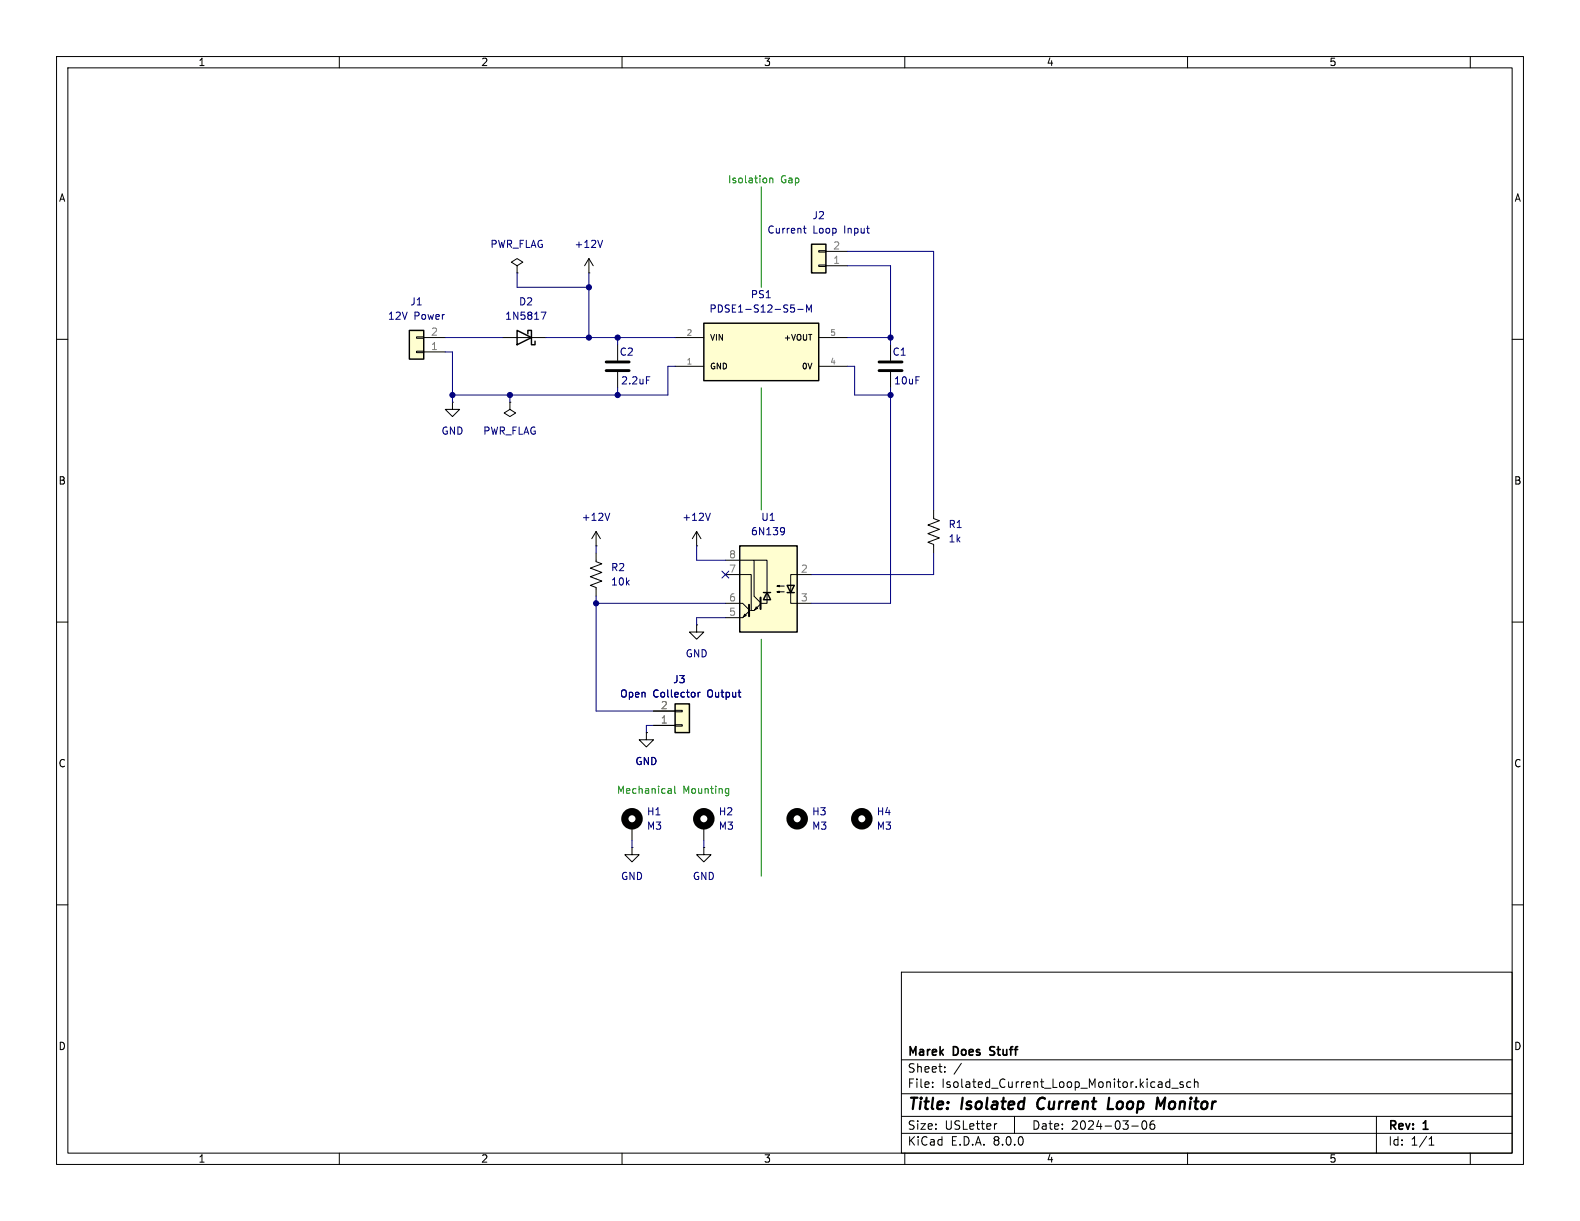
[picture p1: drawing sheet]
<svg xmlns="http://www.w3.org/2000/svg" width="279mm" height="216mm" viewBox="0 0 279 216" stroke-linecap="round" stroke-linejoin="round" font-family="sans-serif">
<g fill="none" stroke="#000" stroke-width=".18">
<path d="M10 10h259.4v195.9h-259.4zM12 12h255.4v191.9h-255.4zM60 10v2M110 10v2M160 10v2M210 10v2M260 10v2M10 60h2M267.4 60h2M105.4 96.5h.1M105.4 94l-.8 1.3M105.4 94v2.5"/>
<path d="M105.4 94l.8 1.3M165.1 90.2v1.5l1 .4-2 .7 2 .8-2 .8 2 .7-2 .8 1 .4v1.5M10 110h2M267.4 110h2M10 160h2M267.4 160h2M159.4 171.9h108v32h-108zM159.4 197.4h108M159.4 193.4h108M159.4 187.4h108M164.9 192.1v.2M164.9 191.4v.1"/>
<path d="M167.1 189.4v.2M167.1 188.7v.1M170 188l-1.3 1.9M176.3 198.7l-.3 .1M179.4 197.4v3M200.1 199.1h1.2M202.1 198.3a.81 .81 0 0 0 .3 1.4l.2-.2 .2-.4-.2-.8M203.6 198.3a1.17 1.17 0 0 0-.1 1.3h.6l.1-.6-.3-.2h-.3l-.2 .2M206.3 192.2h.6M206.3 191.4h.6M206.9 190.8v1.5M207.2 192.4h1.2"/>
<path d="M209.2 191.4l-.3-.1-.3 .2 .1 .2 .5 .2v.3h-.6M210.6 191.4l-.5-.1-.2 .3v.4l.1 .2h.6M211.2 191.4l.2-.1 .4 .1 .1 .9M211.2 190.8v1.5M243.4 197.4v6.5M60 203.9v2M110 203.9v2M159.4 200.4h108M160 203.9v2M210 203.9v2M252.7 202.5h.9M252.7 201.4l.4-.4v1.5"/>
<path d="M260 203.9v2"/>
</g>
<path d="M183.7 194.4a1.27 1.27 0 0 0 0 1.6M196.1 194.1l-.2 2h.9M205.2 195.5l.8-1.4-.2 2" fill="none" stroke="#000" stroke-width=".4"/>
<path d="M175 186.5l.2 .1M175.1 185.2v.4" fill="none" stroke="#000" stroke-width=".3"/>
<path d="M107.8 90.7l-.4 1.3" fill="none" stroke="#000084" stroke-width=".18"/>
<path d="M130.8 96.5h10.2v15.3h-10.2z" fill="#fffed0"/>
<path d="M91.4 58.4l2.6 1.3-2.6 1.3zM93.3 59.1v-.7h.7v2.6h.6v-.7M130.8 96.5h10.2v15.3h-10.2zM135 104.8h1.3M135.6 104.8l.7 1.2h-1.3zM139.2 103.5h1.3l-.7 1.3zM139.2 104.8h1.3" fill="none" stroke="#000" stroke-width=".25"/>
<g fill="none" stroke="#000" stroke-width=".18">
<path d="M88.9 59.7h7.6M91.4 47l1.1-.6-1.1-.7-1 .7 1 .6v1.3M91.4 48.3h.1M104.1 48.3h.1M104.1 45.7l-.7 1.3M104.1 45.7v2.6M104.1 45.7l.8 1.3M80 71.1v1.3h1.3l-1.3 1.3-1.3-1.3h1.3M80 71.1h.1M90.2 71.1v1.3l1 .6-1 .7-1-.7 1-.6M90.2 71.1h.1M109.2 61v2.8"/>
<path d="M109.2 65.8v2.8M123.2 96.5h.1M123.2 94l-.8 1.3M123.2 94v2.5M123.2 94l.8 1.3M128.3 99.1h5v6.3l1.2 1.2M133.3 99.1h2.3v7.6h-1M123.2 110.5v1.3h1.3l-1.3 1.2-1.3-1.2h1.3M123.2 110.5h.1M128.3 101.6h4.5v6.4M128.3 106.7h3l1.2 1.1M131.7 108.6l.3 .2-.6 .3z"/>
<path d="M132.5 108.1l-1.2 1.1h-3M133.7 107.3l.3 .3-.5 .2zM134.5 106.8l-1.2 1.2h-.6M137.4 104.6l.4-.1v.3l-.4-.2h1.3M137.4 103.6l.4-.1v.3l-.4-.2h1.3M143.5 101.6h-3.7v5.1h3.7M114.3 129.5v1.3h1.3l-1.3 1.3-1.3-1.3h1.3M114.3 129.5h.1"/>
</g>
<path d="M132.5 106.9v2.1M134.5 105.7v2" fill="none" stroke="#000" stroke-width=".36"/>
<path d="M95.7 55.2h.8l-.5 1.3M106.6 42.5l-.5 1.3M114.3 66.6h.6M125.6 90.7l-.4 1.3M138.2 93.3l.5 .1a.84 .84 0 0 1-.3 1.2M138.7 93.8l-.1 .2-.4 .1" fill="none" stroke="#000084" stroke-width=".18"/>
<path d="M107.2 65.5h4.1M107.2 64h4.1" fill="none" stroke="#000" stroke-width=".51"/>
<path d="M119.4 124.5h2.5v5h-2.5z" fill="#fffed0"/>
<path d="M115.6 128.3h3.8M115.6 125.7h3.8M119.4 125.6h1.2v.3h-1.2zM119.4 128.1h1.2v.3h-1.2zM111.8 149.9v1.2h1.2l-1.2 1.3-1.3-1.3h1.3M111.8 149.9h.1M111.8 146.1v2.5M124.5 149.9v1.2h1.2l-1.2 1.3-1.3-1.3h1.3M124.5 149.9h.1" fill="none" stroke="#000" stroke-width=".18"/>
<path d="M119.4 124.5h2.5v5h-2.5z" fill="none" stroke="#000" stroke-width=".25"/>
<path d="M123.5 122.4v.9M123.8 122.4l-.3 .3" fill="none" stroke="#000084" stroke-width=".18"/>
<circle cx="111.8" cy="144.8" r="1.27" fill="none" stroke="#000" stroke-width="1.3"/>
<path d="M124.5 57.2h20.3v10.1h-20.3z" fill="#fffed0"/>
<path d="M124.5 57.2h20.3v10.1h-20.3z" fill="none" stroke="#000" stroke-width=".25"/>
<path d="M119.4 59.7h5.1M144.8 59.7h5.1M119.4 64.8h5.1M144.8 64.8h5.1" fill="none" stroke="#000" stroke-width=".18"/>
<path d="M139.9 53.9h.6M140 54.4h.3l.2 .2-.1 .5-.4 .1M141.1 54.7h.9M142.6 55.2v-1.3l.5 .9 .4-.9v1.3" fill="none" stroke="#000084" stroke-width=".18"/>
<path d="M143.5 43.2h2.5v5.1h-2.5z" fill="#fffed0"/>
<path d="M144.8 44.3h1.2v.3h-1.2zM144.8 46.9h1.2v.2h-1.2zM146 47h3.9M146 44.5h3.9M105.4 97.8v1.5l1 .4-2 .8 2 .7-2 .8 2 .7-2 .8 1 .4v1.5" fill="none" stroke="#000" stroke-width=".18"/>
<path d="M143.5 43.2h2.5v5.1h-2.5z" fill="none" stroke="#000" stroke-width=".25"/>
<path d="M142.2 39.9v1.1l.3 .2M142.1 40.4h.4" fill="none" stroke="#000084" stroke-width=".18"/>
<path d="M72.4 58.4h2.5v5.1h-2.5z" fill="#fffed0"/>
<path d="M73.7 59.6h1.2v.2h-1.2zM74.9 59.7h3.8M73.7 62.1h1.2v.3h-1.2zM74.9 62.2h3.8M157.5 61v2.8M157.5 65.8v2.8M114.3 129.5h.1M115.6 128.3h3.8M115.6 125.7h3.8M124.5 146.1v2.5" fill="none" stroke="#000" stroke-width=".18"/>
<path d="M72.4 58.4h2.5v5.1h-2.5z" fill="none" stroke="#000" stroke-width=".25"/>
<g fill="none" stroke="#000" stroke-width="1.3">
<circle cx="124.5" cy="144.8" r="1.27"/>
<circle cx="141" cy="144.8" r="1.27"/>
<circle cx="152.4" cy="144.8" r="1.27"/>
</g>
<path d="M155.4 65.5h4.1M155.4 64h4.1" fill="none" stroke="#000" stroke-width=".51"/>
<path d="M134.6 33v17.8M136.1 31.5v.8M136.1 31.6l.2-.1h.3l.1 .8M134.6 68.6v21.6M134.6 113v41.9M118.3 139.4l.3 .1 .1 .8M118.7 139.7l-.4 .1M119.3 139v1.1l.2 .2M128.5 139.4l.4 .1M128.9 139.4v1.1l-.2 .1-.3 .1M118.7 140.2l-.4 .1M128.9 140.2l-.4 .1" fill="none" stroke="#008000" stroke-width=".18"/>
<g fill="none" stroke="#000080" stroke-width=".18">
<path d="M78.7 59.7h10.2M91.4 48.3v2.5h12.7M96.5 59.7h22.9M104.1 48.3v11.4M109.2 59.7v1.3M149.9 47h7.6v14M149.9 59.7h7.6M149.9 44.5h15.2v45.7M78.7 62.2h1.3v8.9M90.2 69.9v1.2M109.2 68.6v1.3M119.4 64.8h-1.3v5.1h-38.1"/>
<path d="M149.9 64.8h1.2v5.1h6.4M157.5 68.6v38.1h-14M105.4 96.5v1.3M123.2 96.5v2.6h5.1M165.1 97.8v3.8h-21.6M105.4 105.4v20.3h10.2M105.4 106.7h22.9M128.3 109.2h-5.1v1.3M115.6 128.3h-1.3v1.2M111.8 148.6v1.3M124.5 148.6v1.3"/>
</g>
<path d="M127.7 101l1.2 1.2M128.9 101l-1.2 1.2M123.5 122.4v.9M123.8 122.4l-.3 .3" fill="none" stroke="#000084" stroke-width=".18"/>
<g fill="#000080" stroke="#000080" stroke-width=".18">
<circle cx="157.5" cy="59.7" r=".46"/>
<circle cx="90.2" cy="69.9" r=".46"/>
<circle cx="157.5" cy="69.9" r=".46"/>
<circle cx="80" cy="69.9" r=".46"/>
<circle cx="104.1" cy="50.8" r=".46"/>
<circle cx="109.2" cy="59.7" r=".46"/>
<circle cx="104.1" cy="59.7" r=".46"/>
<circle cx="109.2" cy="69.9" r=".46"/>
<circle cx="105.4" cy="106.7" r=".46"/>
</g>
<g font-size="2.8">
<text x="160.4" y="196.8">Title:</text>
<text x="170.1" y="196.8">Isolated</text>
<text x="184.3" y="196.8">Current</text>
<text x="197.6" y="196.8">Loop</text>
<text x="206.9" y="196.8">Monitor</text>
</g>
<g font-size="2.1">
<text x="160.4" y="189.9">Sheet:</text>
<text x="160.4" y="187.1">Marek</text>
<text x="168.6" y="187.1">Does</text>
<text x="175.7" y="187.1">Stuff</text>
<text x="160.4" y="192.6">File:</text>
<text x="166.5" y="192.6">Isolated_Current_Loop_Monitor.kicad_sch</text>
<text x="160.4" y="202.8">KiCad</text>
<text x="160.4" y="200">Size:</text>
<text x="167.1" y="200">USLetter</text>
<text x="168.1" y="202.8">E.D.A.</text>
<text x="175.7" y="202.8">8.0.0</text>
<text x="182.4" y="200">Date:</text>
<text x="189.4" y="200">2024-03-06</text>
<text x="245.4" y="200.2">Rev:</text>
<text x="245.4" y="202.8">Id:</text>
<text x="249.5" y="202.8">1/1</text>
<text x="251.8" y="200.2">1</text>
</g>
<g font-size="1.8">
<text x="35" y="11.9">1</text>
<text x="85" y="11.9">2</text>
<text x="135" y="11.9">3</text>
<text x="185" y="11.9">4</text>
<text x="235" y="11.9">5</text>
<text x="10.3" y="35.9">A</text>
<text x="267.7" y="35.9">A</text>
<text x="10.3" y="85.9">B</text>
<text x="267.7" y="85.9">B</text>
<text x="10.3" y="135.9">C</text>
<text x="267.7" y="135.9">C</text>
<text x="10.3" y="185.9">D</text>
<text x="267.7" y="185.9">D</text>
<text x="35" y="205.8">1</text>
<text x="85" y="205.8">2</text>
<text x="135" y="205.8">3</text>
<text x="185" y="205.8">4</text>
<text x="235" y="205.8">5</text>
</g>
<g font-size="1.8" fill="#008000">
<text x="128.6" y="32.6">Isolation</text>
<text x="138" y="32.6">Gap</text>
<text x="109" y="140.6">Mechanical</text>
<text x="120.7" y="140.6">Mounting</text>
</g>
<g font-size="1.8" fill="#000084">
<text x="135.6" y="41.5">Current</text>
<text x="143.7" y="41.5">Loop</text>
<text x="149.4" y="41.5">Input</text>
<text x="86.6" y="44">PWR_FLAG</text>
<text x="101.5" y="44">+12V</text>
<text x="68.5" y="56.7">12V</text>
<text x="73.2" y="56.7">Power</text>
<text x="89.2" y="56.7">1N5817</text>
<text x="125.4" y="55.5">PDSE1-S12-S5-M</text>
<text x="109.7" y="68.2">2.2uF</text>
<text x="158" y="68.2">10uF</text>
<text x="78" y="77.1">GND</text>
<text x="85.4" y="77.1">PWR_FLAG</text>
<text x="102.8" y="92.3">+12V</text>
<text x="120.5" y="92.3">+12V</text>
<text x="132.7" y="94.8">6N139</text>
<text x="167.6" y="96.1">1k</text>
<text x="108" y="103.7">10k</text>
<text x="121.2" y="116.4">GND</text>
<text x="109.6" y="123.5">Open</text>
<text x="115.4" y="123.5">Collector</text>
<text x="125.2" y="123.5">Output</text>
<text x="112.3" y="135.5">GND</text>
<text x="114.3" y="146.9">M3</text>
<text x="127" y="146.9">M3</text>
<text x="143.5" y="146.9">M3</text>
<text x="154.9" y="146.9">M3</text>
<text x="109.7" y="155.8">GND</text>
<text x="122.4" y="155.8">GND</text>
</g>
<g font-size="1.8" fill="#000080">
<text x="143.6" y="39">J2</text>
<text x="132.7" y="52.9">PS1</text>
<text x="72.5" y="54.2">J1</text>
<text x="91.7" y="54.2">D2</text>
<text x="109.5" y="63.1">C2</text>
<text x="157.7" y="63.1">C1</text>
<text x="134.5" y="92.3">U1</text>
<text x="167.6" y="93.6">R1</text>
<text x="108" y="101.2">R2</text>
<text x="119" y="121">J3</text>
<text x="114.3" y="144.4">H1</text>
<text x="127" y="144.4">H2</text>
<text x="143.5" y="144.4">H3</text>
<text x="154.9" y="144.4">H4</text>
</g>
<g font-size="1.8" fill="#808080">
<text x="147.2" y="46.7">1</text>
<text x="147.2" y="44.2">2</text>
<text x="76.1" y="59.4">2</text>
<text x="76.1" y="62">1</text>
<text x="128.8" y="101.3">7</text>
<text x="128.8" y="98.8">8</text>
<text x="141.5" y="101.3">2</text>
<text x="128.8" y="106.4">6</text>
<text x="141.5" y="106.4">3</text>
<text x="128.8" y="109">5</text>
<text x="116.8" y="125.5">2</text>
<text x="116.8" y="128">1</text>
</g>
<g font-size="1.4" fill="#808080">
<text x="121.3" y="59.4">2</text>
<text x="146.7" y="59.4">5</text>
<text x="121.3" y="64.5">1</text>
<text x="146.7" y="64.5">4</text>
</g>
<g font-size="1.4">
<text x="125.5" y="65.5">GND</text>
<text x="125.5" y="60.4">VIN</text>
<text x="138.5" y="60.4">+VOUT</text>
<text x="141.7" y="65.5">0V</text>
</g>
</svg>
